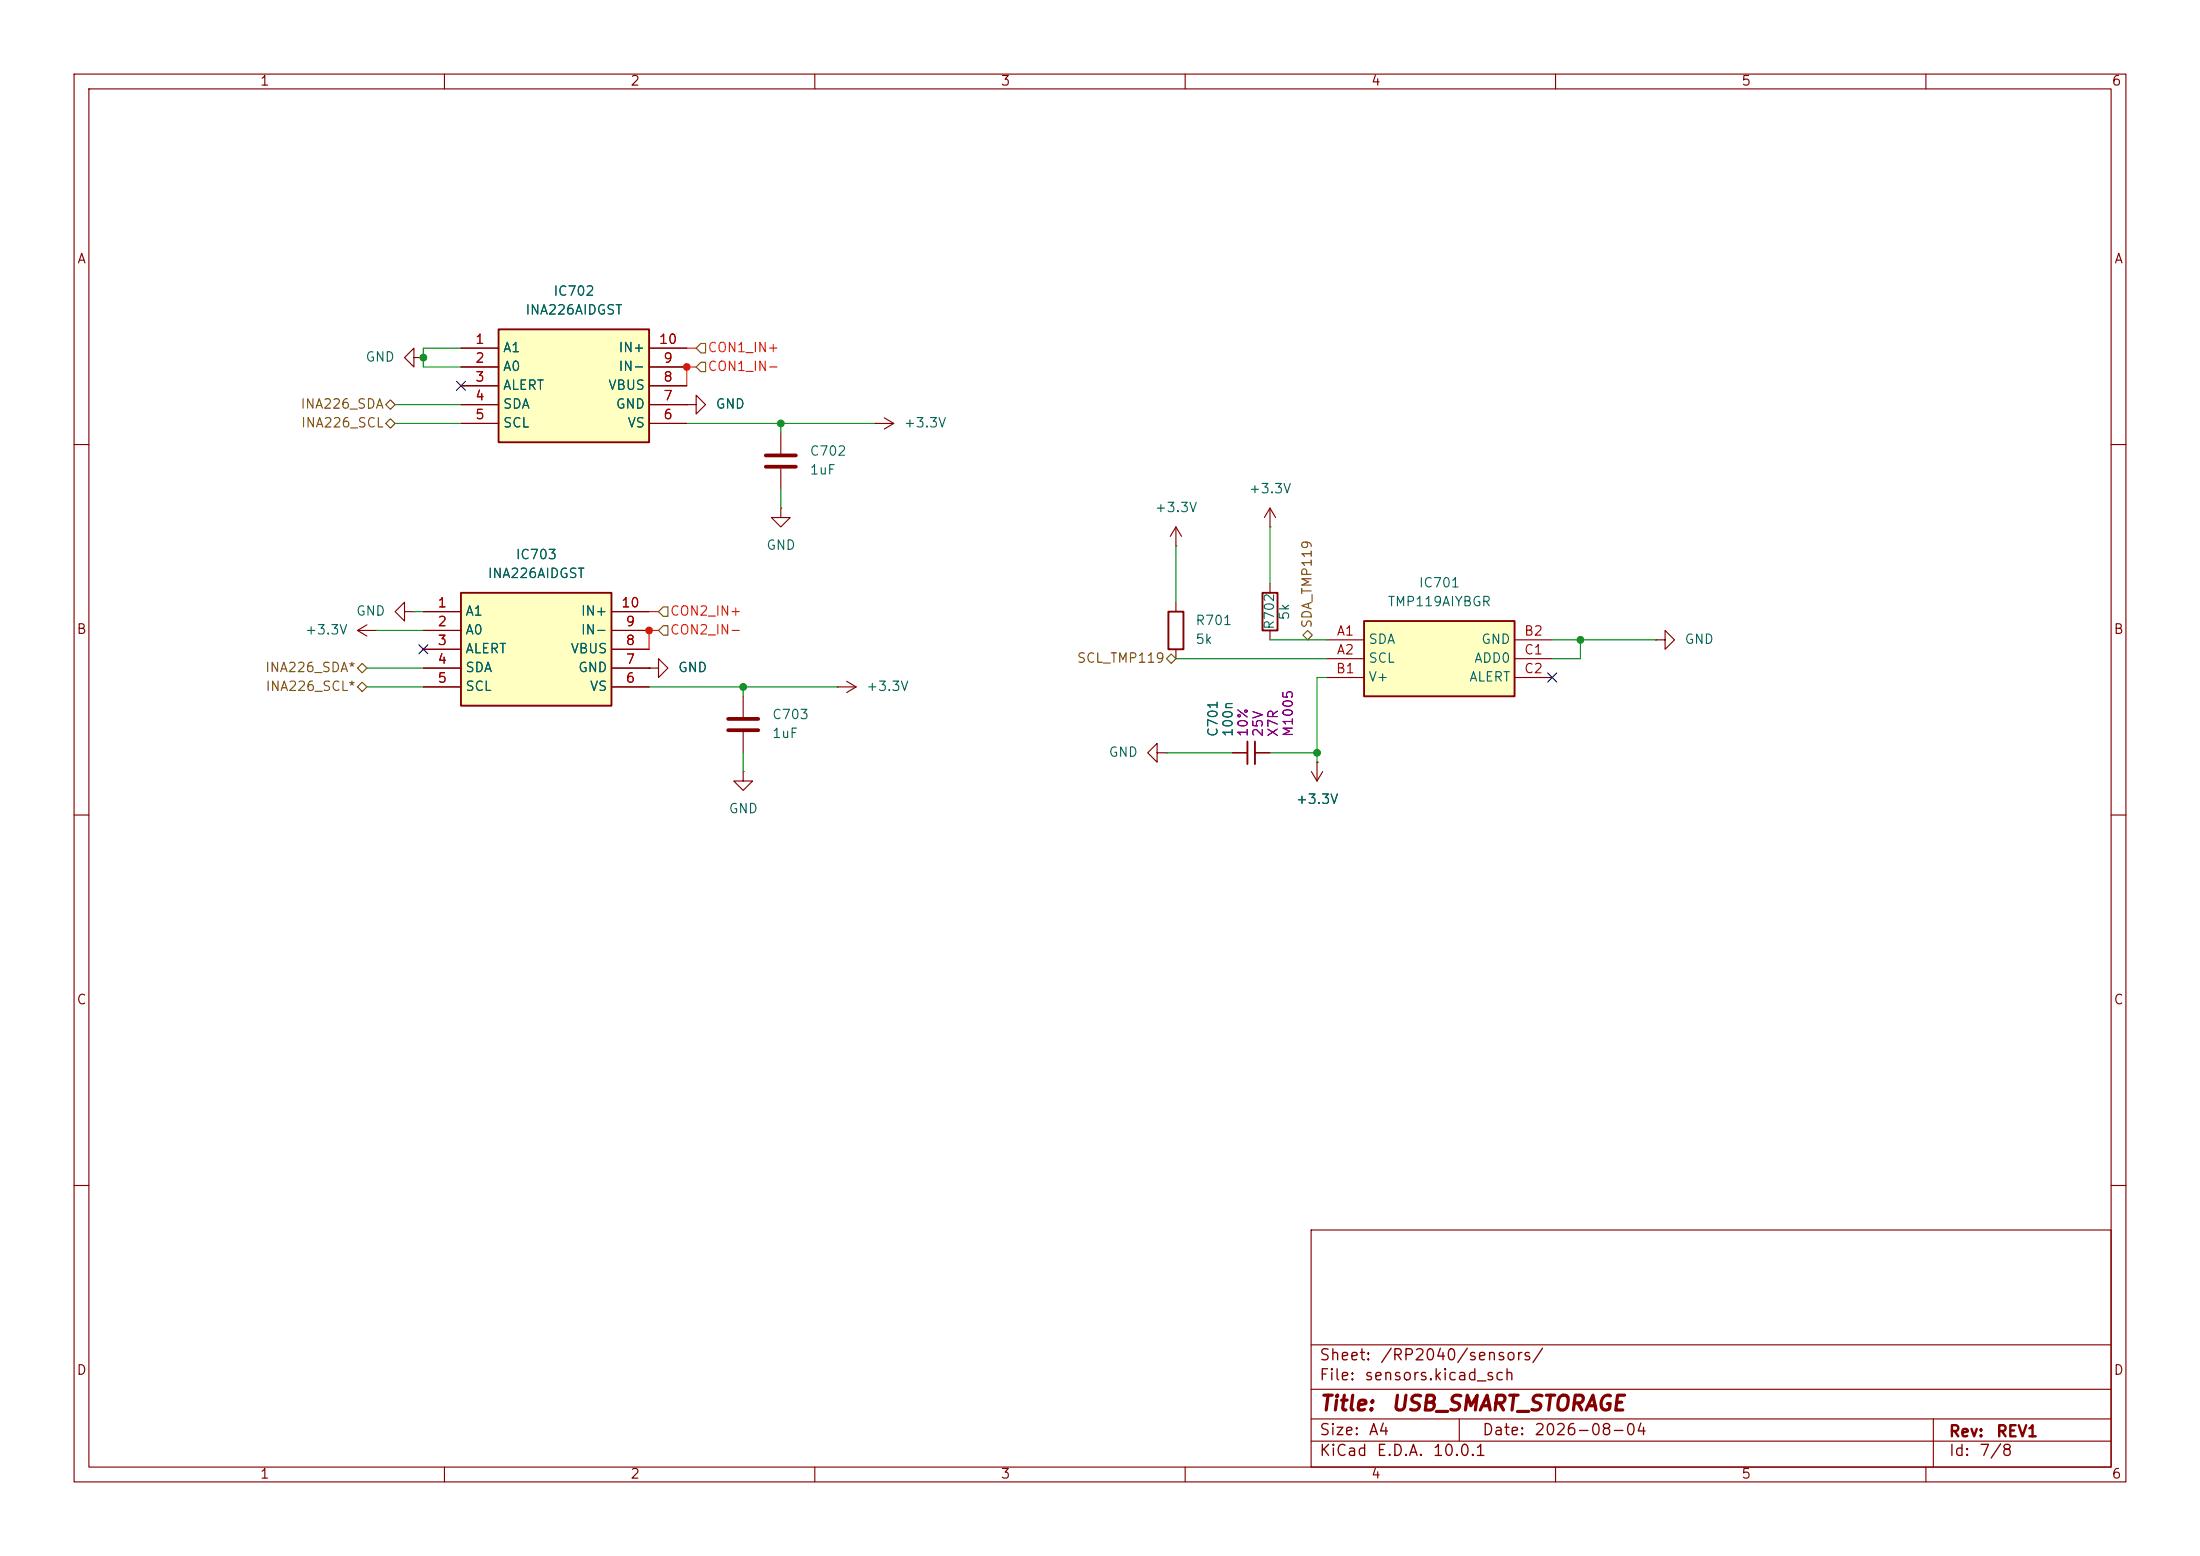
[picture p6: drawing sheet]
<svg xmlns="http://www.w3.org/2000/svg" width="297mm" height="210mm" viewBox="0 0 297 210" stroke-linecap="round" stroke-linejoin="round" font-family="sans-serif">
<g fill="none" stroke="#840000" stroke-width=".15">
<path d="M10 10h277v190h-277zM12 12h273v186h-273zM60 10v2M110 10v2M160 10v2M210 10v2M260 10v2M118.1 57.2h.1M118.1 57.2h2.5M119.4 56.4l1.2 .8M120.6 57.2l-1.2 .7M10 60h2"/>
<path d="M285 60h2M113 92.7h.1M113 92.7h2.6M114.3 91.9l1.3 .8M115.6 92.7l-1.3 .8M10 110h2M285 110h2M10 160h2M177 166h108v32h-108zM285 160h2M60 198v2M110 198v2"/>
<path d="M160 198v2M177 194.5h108M177 191.5h108M177 187.5h108M177 181.5h108M197 191.5v3M210 198v2M260 198v2M261 191.5v6.5"/>
</g>
<path d="M184.1 83.8h20.4v10.2h-20.4z" fill="#ffffc2"/>
<path d="M157.7 82.6h2.1v5h-2.1zM170.4 80h2.1v5.1h-2.1zM184.1 83.8h20.4v10.2h-20.4zM168.4 100.1v3M169.4 100.1v3" fill="none" stroke="#840000" stroke-width=".25"/>
<g fill="none" stroke="#840000" stroke-width=".15">
<path d="M92.7 54.6h1.3v-1.3l1.2 1.3-1.2 1.3v-1.3M92.7 54.6h.1M105.4 58.4v2.8M105.4 63.2v2.8M158.7 73.7h.1M158.7 71.1v2.6M158.7 71.1l-.7 1.3M158.7 71.1l.8 1.3M171.4 71.1h.1M171.4 68.6v2.5M171.4 78.7v1.3M171.4 68.6l-.7 1.3"/>
<path d="M171.4 68.6l.8 1.3M100.3 94v2.8M100.3 98.8v2.8M158.7 81.3v1.3M158.7 87.6v1.3M171.4 85.1v1.3M179.1 86.4h5M179.1 88.9h5M179.1 91.4h5M204.5 86.4h5M204.5 88.9h5M204.5 91.4h5"/>
<path d="M223.5 86.4h1.3v-1.3l1.3 1.3-1.3 1.2v-1.2M223.5 86.4h.1M100.3 104.1v1.3h1.3l-1.3 1.3-1.2-1.3h1.2M100.3 104.1h.1M156.2 101.6v-1.3l-1.3 1.3 1.3 1.3v-1.3h1.3M157.5 101.6h.1M166.4 101.6h2M169.4 101.6h2M177 104.1l.8 1.3M177.8 102.9h.1M177.8 102.9v2.5M178.6 104.1l-.8 1.3"/>
</g>
<path d="M103.4 61.5h4M103.4 63h4M98.3 97h4.1M98.3 98.6h4.1" fill="none" stroke="#840000" stroke-width=".51"/>
<path d="M62.2 80h20.3v15.3h-20.3z" fill="#ffffc2"/>
<path d="M62.2 80h20.3v15.3h-20.3z" fill="none" stroke="#840000" stroke-width=".25"/>
<path d="M57.1 82.6h5.1M57.1 85.1h5.1M57.1 87.6h5.1M57.1 90.2h5.1M57.1 92.7h5.1M82.5 82.6h5.1M82.5 85.1h5.1M82.5 87.6h5.1M82.5 90.2h5.1M82.5 92.7h5.1" fill="none" stroke="#840000" stroke-width=".15"/>
<path d="M67.3 44.5h20.3v15.2h-20.3z" fill="#ffffc2"/>
<path d="M67.3 44.5h20.3v15.2h-20.3z" fill="none" stroke="#840000" stroke-width=".25"/>
<g fill="none" stroke="#840000" stroke-width=".15">
<path d="M55.9 48.3v-1.3l-1.3 1.3 1.3 1.2v-1.2h1.2M57.1 48.3h.1M62.2 47h5.1M62.2 49.5h5.1M62.2 52.1h5.1M62.2 54.6h5.1M62.2 57.2h5.1M87.6 47h5.1M87.6 49.5h5.1M87.6 52.1h5.1M87.6 54.6h5.1M87.6 57.2h5.1"/>
<path d="M92.7 54.6h.1M105.4 68.6v1.3h1.3l-1.3 1.2-1.3-1.2h1.3M105.4 68.6h.1M48.3 85.1l1.2 .8M48.3 85.1h2.5M49.5 84.3l-1.2 .8M50.8 85.1h.1M54.6 82.6v-1.3l-1.3 1.3 1.3 1.2v-1.2h1.3M55.9 82.6h.1M57.1 85.1h5.1M57.1 82.6h5.1M57.1 87.6h5.1"/>
<path d="M57.1 90.2h5.1M57.1 92.7h5.1M82.5 85.1h5.1M82.5 82.6h5.1M82.5 87.6h5.1M82.5 90.2h5.1M82.5 92.7h5.1M87.6 90.2h1.3v-1.3l1.3 1.3-1.3 1.2v-1.2M87.6 90.2h.1M166.4 101.6h2M169.4 101.6h2M177.8 102.9h.1"/>
</g>
<path d="M52.1 57.2l.6-.7 .6 .7-.6 .6zM52.7 54l.6 .6-.6 .6-.6-.6zM94.6 48.9h.6v1.3h-.6l-.6-.7zM94.6 46.4h.6v1.2h-.6l-.6-.6zM48.3 92.7l.6-.6 .6 .6-.6 .6zM48.9 89.5l.6 .7-.6 .6-.6-.6zM88.9 82.6l.6-.7h.7v1.3h-.7zM89.5 84.5h.7v1.2h-.7l-.6-.6zM157.5 88.9l.6-.6 .6 .6-.6 .6zM175.9 85.7l.6-.6 .7 .6-.7 .7z" fill="none" stroke="#725600" stroke-width=".15"/>
<g fill="none" stroke="#009600" stroke-width=".15">
<path d="M53.3 57.2h8.9M53.3 54.6h8.9M62.2 47h-5.1v2.5h5.1M92.7 57.2h25.4M105.4 57.2v1.2M105.4 66v2.6M158.7 73.7v7.6M171.4 71.1v7.6M49.5 92.7h7.6M49.5 90.2h7.6M50.8 85.1h6.3M55.9 82.6h1.2"/>
<path d="M87.6 92.7h25.4M100.3 92.7v1.3M158.7 88.9h20.4M171.4 86.4h7.7M179.1 91.4h-1.3v11.5M209.5 86.4h14M213.4 86.4v2.5h-3.9M100.3 101.6v2.5M157.5 101.6h8.9M171.4 101.6h6.4"/>
</g>
<path d="M92.7 47h1.3M94 49.5h-1.3v2.6M87.6 82.6h1.3M88.9 85.1h-1.3v2.5" fill="none" stroke="#f20" stroke-width=".15"/>
<path d="M61.6 51.5l1.2 1.2M62.8 51.5l-1.2 1.2M56.5 87l1.3 1.2M57.8 87l-1.3 1.2M208.9 90.8l1.3 1.2M210.2 90.8l-1.3 1.2" fill="none" stroke="#000084" stroke-width=".15"/>
<g fill="#009600" stroke="#009600" stroke-width=".14">
<circle cx="177.8" cy="101.6" r=".46"/>
<circle cx="213.4" cy="86.4" r=".46"/>
<circle cx="100.3" cy="92.7" r=".46"/>
<circle cx="57.1" cy="48.3" r=".46"/>
<circle cx="105.4" cy="57.2" r=".46"/>
</g>
<g fill="#f20" stroke="#f20" stroke-width=".14">
<circle cx="92.7" cy="49.5" r=".46"/>
<circle cx="87.6" cy="85.1" r=".46"/>
</g>
<g font-size="2" fill="#840000">
<text x="178" y="190.9">Title:</text>
<text x="187.7" y="190.9">USB_SMART_STORAGE</text>
</g>
<g font-size="1.5" fill="#840000">
<text x="178" y="184">Sheet:</text>
<text x="186.2" y="184">/RP2040/sensors/</text>
<text x="178" y="186.7">File:</text>
<text x="184.1" y="186.7">sensors.kicad_sch</text>
<text x="178" y="196.9">KiCad</text>
<text x="178" y="194.1">Size:</text>
<text x="184.7" y="194.1">A4</text>
<text x="185.7" y="196.9">E.D.A.</text>
<text x="193.3" y="196.9">10.0.1</text>
<text x="200" y="194.1">Date:</text>
<text x="207" y="194.1">2026-08-04</text>
<text x="263" y="194.3">Rev:</text>
<text x="263" y="196.9">Id:</text>
<text x="267.1" y="196.9">7/8</text>
<text x="269.4" y="194.3">REV1</text>
</g>
<g font-size="1.3" fill="#840000">
<text x="35" y="11.9">1</text>
<text x="85" y="11.9">2</text>
<text x="135" y="11.9">3</text>
<text x="185" y="11.9">4</text>
<text x="235" y="11.9">5</text>
<text x="285" y="11.9">6</text>
<text x="10.3" y="35.9">A</text>
<text x="285.3" y="35.9">A</text>
<text x="10.3" y="85.9">B</text>
<text x="285.3" y="85.9">B</text>
<text x="10.3" y="135.9">C</text>
<text x="285.3" y="135.9">C</text>
<text x="10.3" y="185.9">D</text>
<text x="285.3" y="185.9">D</text>
<text x="35" y="199.9">1</text>
<text x="85" y="199.9">2</text>
<text x="135" y="199.9">3</text>
<text x="185" y="199.9">4</text>
<text x="235" y="199.9">5</text>
<text x="285" y="199.9">6</text>
</g>
<g font-size="1.3" fill="#006464">
<text x="74.6" y="40.2">IC702</text>
<text x="67.8" y="47.9">A1</text>
<text x="70.8" y="42.8">INA226AIDGST</text>
<text x="83.4" y="47.9">IN+</text>
<text x="49.3" y="49.1">GND</text>
<text x="67.8" y="50.4">A0</text>
<text x="67.8" y="52.9">ALERT</text>
<text x="82" y="52.9">VBUS</text>
<text x="83.4" y="50.4">IN-</text>
<text x="67.8" y="55.5">SDA</text>
<text x="67.8" y="58">SCL</text>
<text x="83" y="55.5">GND</text>
<text x="84.6" y="58">VS</text>
<text x="96.5" y="55.5">GND</text>
<text x="121.9" y="58">+3.3V</text>
<text x="109.2" y="61.8">C702</text>
<text x="109.2" y="64.4">1uF</text>
<text x="155.8" y="69.4">+3.3V</text>
<text x="168.5" y="66.9">+3.3V</text>
<text x="69.5" y="75.8">IC703</text>
<text x="103.4" y="74.5">GND</text>
<text x="48" y="83.4">GND</text>
<text x="62.7" y="83.4">A1</text>
<text x="65.8" y="78.3">INA226AIDGST</text>
<text x="78.3" y="83.4">IN+</text>
<text x="174.3" y="83.8" transform="rotate(-90 174.3 83.8)">5k</text>
<text x="187.3" y="82.1">TMP119AIYBGR</text>
<text x="191.5" y="79.6">IC701</text>
<text x="41.1" y="86">+3.3V</text>
<text x="62.7" y="86">A0</text>
<text x="62.7" y="88.5">ALERT</text>
<text x="76.9" y="88.5">VBUS</text>
<text x="78.3" y="86">IN-</text>
<text x="161.3" y="84.7">R701</text>
<text x="161.3" y="87.2">5k</text>
<text x="172.3" y="85.1" transform="rotate(-90 172.3 85.1)">R702</text>
<text x="184.7" y="87.2">SDA</text>
<text x="184.7" y="89.8">SCL</text>
<text x="198.9" y="89.8">ADD0</text>
<text x="199.9" y="87.2">GND</text>
<text x="227.3" y="87.2">GND</text>
<text x="62.7" y="91">SDA</text>
<text x="62.7" y="93.6">SCL</text>
<text x="78" y="91">GND</text>
<text x="79.5" y="93.6">VS</text>
<text x="91.4" y="91">GND</text>
<text x="116.8" y="93.6">+3.3V</text>
<text x="184.7" y="92.3">V+</text>
<text x="198.3" y="92.3">ALERT</text>
<text x="104.1" y="97.4">C703</text>
<text x="104.1" y="99.9">1uF</text>
<text x="164.7" y="99.6" transform="rotate(-90 164.7 99.6)">C701</text>
<text x="166.7" y="99.6" transform="rotate(-90 166.7 99.6)">100n</text>
<text x="149.6" y="102.5">GND</text>
<text x="98.3" y="110.1">GND</text>
<text x="174.9" y="108.8">+3.3V</text>
</g>
<g font-size="1.3" fill="#a90000">
<text x="64.1" y="46.7">1</text>
<text x="88.9" y="46.7">10</text>
<text x="64.1" y="49.3">2</text>
<text x="64.1" y="51.8">3</text>
<text x="89.5" y="51.8">8</text>
<text x="89.5" y="49.3">9</text>
<text x="64.1" y="54.4">4</text>
<text x="64.1" y="56.9">5</text>
<text x="89.5" y="56.9">6</text>
<text x="89.5" y="54.4">7</text>
<text x="59" y="82.3">1</text>
<text x="83.8" y="82.3">10</text>
<text x="59" y="84.8">2</text>
<text x="59" y="87.4">3</text>
<text x="59" y="89.9">4</text>
<text x="84.4" y="89.9">7</text>
<text x="84.4" y="87.4">8</text>
<text x="84.4" y="84.8">9</text>
<text x="180.4" y="86.1">A1</text>
<text x="180.4" y="88.6">A2</text>
<text x="205.7" y="86.1">B2</text>
<text x="205.7" y="88.6">C1</text>
<text x="59" y="92.5">5</text>
<text x="84.4" y="92.5">6</text>
<text x="180.3" y="91.2">B1</text>
<text x="205.7" y="91.2">C2</text>
</g>
<g font-size="1.3" fill="#f20">
<text x="95.4" y="47.9">CON1_IN+</text>
<text x="95.4" y="50.4">CON1_IN-</text>
<text x="90.4" y="83.4">CON2_IN+</text>
<text x="90.4" y="86">CON2_IN-</text>
</g>
<g font-size="1.3" fill="#725600">
<text x="40.5" y="55.5">INA226_SDA</text>
<text x="40.5" y="58">INA226_SCL</text>
<text x="145.3" y="89.8">SCL_TMP119</text>
<text x="177.4" y="84.9" transform="rotate(-90 177.4 84.9)">SDA_TMP119</text>
<text x="35.7" y="91">INA226_SDA*</text>
<text x="35.8" y="93.6">INA226_SCL*</text>
</g>
<g font-size="1.3" fill="#840084">
<text x="168.8" y="99.6" transform="rotate(-90 168.8 99.6)">10%</text>
<text x="170.8" y="99.6" transform="rotate(-90 170.8 99.6)">25V</text>
<text x="172.8" y="99.6" transform="rotate(-90 172.8 99.6)">X7R</text>
<text x="174.9" y="99.6" transform="rotate(-90 174.9 99.6)">M1005</text>
</g>
</svg>
